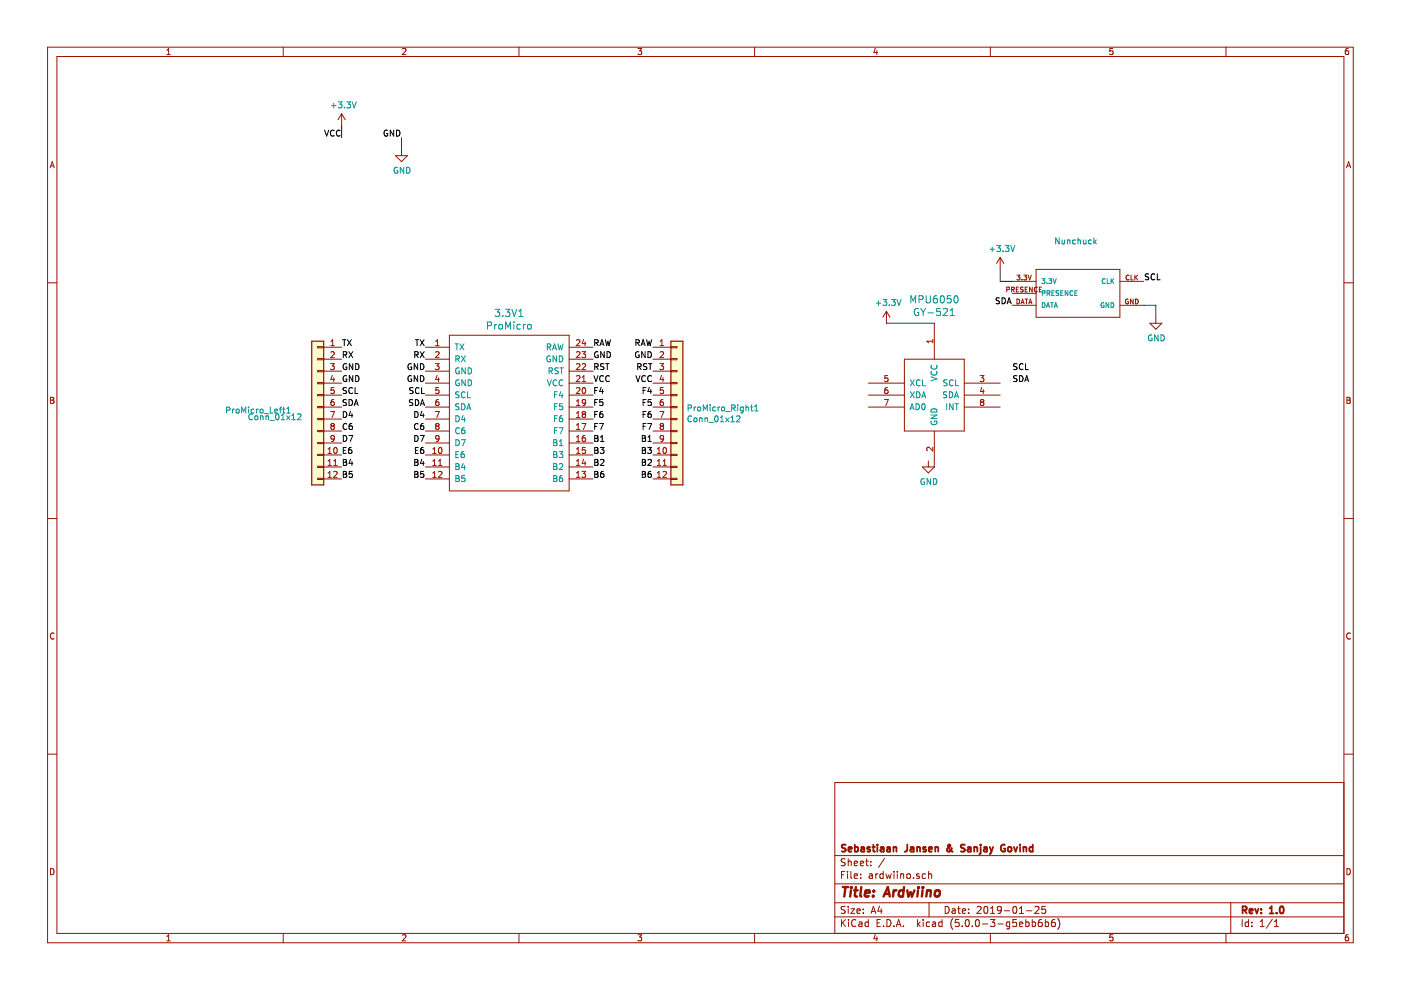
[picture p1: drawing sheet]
EESchema Schematic File Version 4
EELAYER 26 0
EELAYER END
$Descr A4 11693 8268
encoding utf-8
Sheet 1 1
Title "Ardwiino"
Date "2019-01-25"
Rev "1.0"
Comp "Sebastiaan Jansen & Sanjay Govind"
Comment1 ""
Comment2 ""
Comment3 ""
Comment4 ""
$EndDescr
$Comp
L nunchuck:NUNCHUCKLOCL M1
U 1 1
P 8950 2450
F 0 "M1" H 8950 2450 45  0001 C CNN
F 1 "Top" H 8950 2450 45  0001 C CNN
F 2 "nunchuck:HHJ-NUNCHUCK-LOCK" H 8980 2600 20  0001 C CNN
F 3 "" H 8950 2450 50  0001 C CNN
	1    8950 2450
	1    0    0    -1  
$EndComp
$Comp
L promicro:ProMicro 3.3V1
U 1 1
P 4250 3650
F 0 "3.3V1" H 4250 4687 60  0000 C CNN
F 1 "ProMicro" H 4250 4581 60  0000 C CNN
F 2 "ProMicro:ProMicro" H 4350 2600 60  0001 C CNN
F 3 "" H 4350 2600 60  0000 C CNN
	1    4250 3650
	1    0    0    -1  
$EndComp
$Comp
L gy-521:GY-521 MPU6050
U 1 1
P 7800 3300
F 0 "MPU6050" H 7800 4100 60  0000 C CNN
F 1 "GY-521" H 7800 3994 60  0000 C CNN
F 2 "gy521:GY521" H 7800 3300 60  0001 C CNN
F 3 "" H 7800 3300 60  0000 C CNN
	1    7800 3300
	1    0    0    -1  
$EndComp
Text Notes 8800 2050 0    50   ~ 0
Nunchuck
$Comp
L power:GND #PWR0101
U 1 1
P 9650 2650
F 0 "#PWR0101" H 9650 2400 50  0001 C CNN
F 1 "GND" H 9655 2477 50  0000 C CNN
F 2 "" H 9650 2650 50  0001 C CNN
F 3 "" H 9650 2650 50  0001 C CNN
	1    9650 2650
	1    0    0    -1  
$EndComp
$Comp
L power:GND #PWR0102
U 1 1
P 3350 1250
F 0 "#PWR0102" H 3350 1000 50  0001 C CNN
F 1 "GND" H 3355 1077 50  0000 C CNN
F 2 "" H 3350 1250 50  0001 C CNN
F 3 "" H 3350 1250 50  0001 C CNN
	1    3350 1250
	1    0    0    -1  
$EndComp
$Comp
L power:+3.3V #PWR0103
U 1 1
P 2850 1050
F 0 "#PWR0103" H 2850 900 50  0001 C CNN
F 1 "+3.3V" H 2865 1223 50  0000 C CNN
F 2 "" H 2850 1050 50  0001 C CNN
F 3 "" H 2850 1050 50  0001 C CNN
	1    2850 1050
	1    0    0    -1  
$EndComp
Text Label 3550 3300 2    50   ~ 0
SCL
Text Label 3550 3400 2    50   ~ 0
SDA
$Comp
L power:+3.3V #PWR0104
U 1 1
P 8350 2250
F 0 "#PWR0104" H 8350 2100 50  0001 C CNN
F 1 "+3.3V" H 8365 2423 50  0000 C CNN
F 2 "" H 8350 2250 50  0001 C CNN
F 3 "" H 8350 2250 50  0001 C CNN
	1    8350 2250
	1    0    0    -1  
$EndComp
Wire Wire Line
	9550 2550 9650 2550
Wire Wire Line
	9650 2550 9650 2650
Wire Wire Line
	8450 2350 8350 2350
Wire Wire Line
	8350 2350 8350 2250
Text Label 9550 2350 0    50   ~ 0
SCL
Text Label 8450 2550 2    50   ~ 0
SDA
Text Label 8450 3100 0    50   ~ 0
SCL
Text Label 8450 3200 0    50   ~ 0
SDA
$Comp
L power:GND #PWR0105
U 1 1
P 7750 3850
F 0 "#PWR0105" H 7750 3600 50  0001 C CNN
F 1 "GND" H 7755 3677 50  0000 C CNN
F 2 "" H 7750 3850 50  0001 C CNN
F 3 "" H 7750 3850 50  0001 C CNN
	1    7750 3850
	1    0    0    -1  
$EndComp
$Comp
L power:+3.3V #PWR0106
U 1 1
P 7400 2700
F 0 "#PWR0106" H 7400 2550 50  0001 C CNN
F 1 "+3.3V" H 7415 2873 50  0000 C CNN
F 2 "" H 7400 2700 50  0001 C CNN
F 3 "" H 7400 2700 50  0001 C CNN
	1    7400 2700
	1    0    0    -1  
$EndComp
Wire Wire Line
	7800 2700 7400 2700
$Comp
L Connector_Generic:Conn_01x12 ProMicro_Left1
U 1 1
P 2650 3400
F 0 "ProMicro_Left1" H 2867 3346 50  0000 L BNN
F 1 "Conn_01x12" H 2776 3346 50  0000 L TNN
F 2 "Connector_PinHeader_2.54mm:PinHeader_1x12_P2.54mm_Vertical" H 2650 3400 50  0001 C CNN
F 3 "~" H 2650 3400 50  0001 C CNN
	1    2650 3400
	-1   0    0    -1  
$EndComp
$Comp
L Connector_Generic:Conn_01x12 ProMicro_Right1
U 1 1
P 5650 3400
F 0 "ProMicro_Right1" H 5730 3392 50  0000 L CNN
F 1 "Conn_01x12" H 5730 3301 50  0000 L CNN
F 2 "Connector_PinHeader_2.54mm:PinHeader_1x12_P2.54mm_Vertical" H 5650 3400 50  0001 C CNN
F 3 "~" H 5650 3400 50  0001 C CNN
	1    5650 3400
	1    0    0    -1  
$EndComp
Text Label 3550 2900 2    50   ~ 0
TX
Text Label 3550 3000 2    50   ~ 0
RX
Text Label 3350 1150 2    50   ~ 0
GND
Wire Wire Line
	3350 1250 3350 1150
Text Label 3550 3100 2    50   ~ 0
GND
Text Label 3550 3200 2    50   ~ 0
GND
Text Label 3550 3500 2    50   ~ 0
D4
Text Label 3550 3600 2    50   ~ 0
C6
Text Label 3550 3700 2    50   ~ 0
D7
Text Label 3550 3800 2    50   ~ 0
E6
Text Label 3550 3900 2    50   ~ 0
B4
Text Label 3550 4000 2    50   ~ 0
B5
Text Label 4950 2900 0    50   ~ 0
RAW
Text Label 4950 3000 0    50   ~ 0
GND
Text Label 4950 3100 0    50   ~ 0
RST
Text Label 4950 3200 0    50   ~ 0
VCC
Text Label 4950 3300 0    50   ~ 0
F4
Text Label 4950 3400 0    50   ~ 0
F5
Text Label 4950 3500 0    50   ~ 0
F6
Text Label 4950 3600 0    50   ~ 0
F7
Text Label 4950 3700 0    50   ~ 0
B1
Text Label 4950 3800 0    50   ~ 0
B3
Text Label 4950 3900 0    50   ~ 0
B2
Text Label 4950 4000 0    50   ~ 0
B6
Text Label 2850 2900 0    50   ~ 0
TX
Text Label 2850 3000 0    50   ~ 0
RX
Text Label 2850 3100 0    50   ~ 0
GND
Text Label 2850 3200 0    50   ~ 0
GND
Text Label 2850 3300 0    50   ~ 0
SCL
Text Label 2850 3400 0    50   ~ 0
SDA
Text Label 2850 3500 0    50   ~ 0
D4
Text Label 2850 3600 0    50   ~ 0
C6
Text Label 2850 3700 0    50   ~ 0
D7
Text Label 2850 3800 0    50   ~ 0
E6
Text Label 2850 3900 0    50   ~ 0
B4
Text Label 2850 4000 0    50   ~ 0
B5
Text Label 5450 2900 2    50   ~ 0
RAW
Text Label 5450 3000 2    50   ~ 0
GND
Text Label 5450 3100 2    50   ~ 0
RST
Text Label 5450 3200 2    50   ~ 0
VCC
Text Label 5450 3300 2    50   ~ 0
F4
Text Label 5450 3400 2    50   ~ 0
F5
Text Label 5450 3500 2    50   ~ 0
F6
Text Label 5450 3600 2    50   ~ 0
F7
Text Label 5450 3700 2    50   ~ 0
B1
Text Label 5450 3800 2    50   ~ 0
B3
Text Label 5450 3900 2    50   ~ 0
B2
Text Label 5450 4000 2    50   ~ 0
B6
Text Label 2850 1150 2    50   ~ 0
VCC
Wire Wire Line
	2850 1150 2850 1050
$EndSCHEMATC
